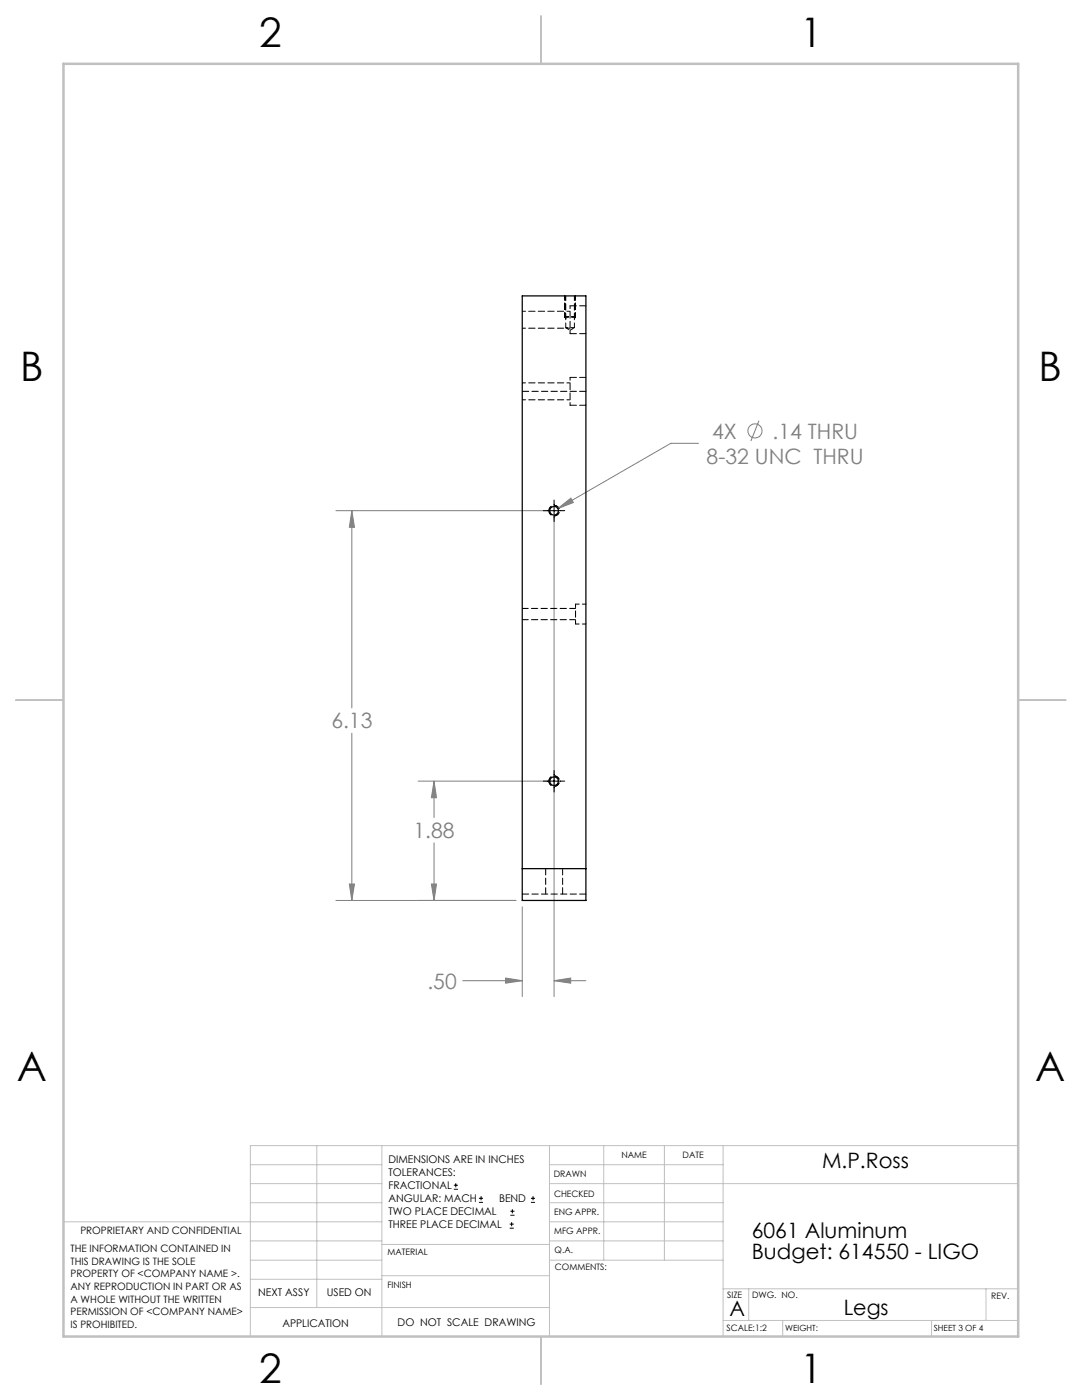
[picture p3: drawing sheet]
<svg xmlns="http://www.w3.org/2000/svg" width="216mm" height="279mm" viewBox="0 0 216 279" stroke-linecap="round" stroke-linejoin="round" font-family="sans-serif">
<g fill="none" stroke="#808080" stroke-width=".2">
<path d="M139.4 88.5h-5.6l-22.5 13M151.4 84l-1.6 4M67 101.9h42.3M70.2 101.9l.5 3.3h-1zM70.2 101.9v39.4M110.6 103.2v95.7M111.3 101.5l2.6-2.1 .5 .9zM70.2 146.3v33.4M83.4 155.9h25.9M86.6 155.9l.5 3.3h-1zM86.6 155.9v7.3M67 179.7h35.9"/>
<path d="M69.7 176.4h1l-.5 3.3zM86.1 176.4h1l-.5 3.3zM86.6 168.2v11.5M92.3 195.7h11.9M100.9 195.2l3.3 .5-3.3 .5zM104.2 181v17.9M110.6 195.7l3.3-.5v1zM110.6 195.7h6.3"/>
<circle cx="150.6" cy="86" r="1.41"/>
</g>
<g fill="none" stroke="#000" stroke-width=".2">
<path d="M110.6 99.8v4.3M108.4 101.9h4.3M108.4 155.9h4.3M110.6 153.8v4.2M90.6 237.3h.8M90.6 236.5h.8M90.9 236.1v.9M95.6 240h.8M95.6 239.1h.8M96 238.7v.8M105.9 240h.9M105.9 239.1h.9"/>
<path d="M106.4 238.7v.8M101.7 245.1h.8M101.7 244.3h.8M101.8 242.5h.9M101.8 241.7h.9M102.1 243.9v.8M102.2 241.3v.8"/>
</g>
<path d="M109.5 101.9a1.04 1.04 0 0 0 1.6 .9 1.04 1.04 0 0 0 .1-1.7 1.04 1.04 0 0 0-1.7 .7v.1M109.5 101.9a1.04 1.04 0 0 1 1.6-.9 1.04 1.04 0 0 1 .1 1.8 1.04 1.04 0 0 1-1.7-.7v-.2M109.5 155.9a1.04 1.04 0 0 0 1.6 .9 1.04 1.04 0 0 0 .1-1.8 1.04 1.04 0 0 0-1.7 .7v.2M109.5 155.9a1.04 1.04 0 0 1 1.6-.9 1.04 1.04 0 0 1 .1 1.7 1.04 1.04 0 0 1-1.7-.7v-.1" fill="none" stroke="#000" stroke-width=".2" stroke-dasharray="1.3 .6" stroke-dashoffset=".2" stroke-linecap="butt"/>
<g fill="none" stroke="#c0c0c0" stroke-width=".2">
<path d="M50 232.4h26.2M50 236.2h26.2M63.2 228.6v32.3M76.2 228.6v38.1M109.6 228.6v38.1M109.6 232.4h34.7M109.6 236.2h93.6M120.5 228.6v22.9M132.6 228.6v22.9M144.3 228.6v38.1M203.2 228.6h-153.2v38.1M12.7 243.8h63.5"/>
<path d="M50 251.5h26.2M50 240h26.2M50 247.7h26.2M50 255.3h26.2M76.2 254.6h33.4M76.2 248.4h33.4M109.6 251.5h34.7M109.6 243.8h34.7M109.6 240h34.7M109.6 247.7h34.7M144.3 257.2h58.9M149.4 257.2v6.3"/>
<path d="M196.7 257.2v6.3M50 260.9h59.6M144.3 263.5h58.9M156.2 263.5v3.2M185.9 263.5v3.2"/>
</g>
<path d="M108 3.2v9.5M3.1 139.7h9.6M203.2 139.7h9.5M108 266.7v9.6" fill="none" stroke="#c0c0c0" stroke-width=".25"/>
<path d="M12.7 12.7h190.5v254h-190.5z" fill="none" stroke="#c0c0c0" stroke-width=".5"/>
<path d="M112.7 59v4.2M114.8 59v4.2" fill="none" stroke="#000" stroke-width=".2" stroke-dasharray="1.3 .6" stroke-dashoffset=".4"/>
<path d="M112.7 63.2l.2 .3M114.8 63.2l-.2 .3" fill="none" stroke="#000" stroke-width=".2" stroke-dasharray="1.3 .6"/>
<path d="M112.7 63.2h2.1" fill="none" stroke="#000" stroke-width=".2" stroke-dasharray="1.3 .6" stroke-dashoffset=".5"/>
<path d="M111.3 101.5l3.1-1.2-.5-.9zM86.1 176.4h1l-.5 3.3zM86.6 155.9l.5 3.3h-1zM69.7 176.4h1l-.5 3.3zM70.2 101.9l.5 3.3h-1zM100.9 195.2l3.3 .5-3.3 .5zM110.6 195.7l3.3-.5v1z" fill="#808080"/>
<g fill="none" stroke="#000" stroke-width=".25">
<path d="M104.2 59.1h12.7v120.6h-12.7zM104.2 173.4h12.7"/>
<circle cx="110.5" cy="101.9" r=".86"/>
<circle cx="110.5" cy="155.9" r=".86"/>
</g>
<path d="M113.8 66.6h3.1M116.9 78.1h-12.7M116.9 75.3h-3.1M116.9 61h-3.1M113.8 80.9h3.1M104.2 178.4h12.7M108.9 173.3v5.1M112.3 178.4v-5.1" fill="none" stroke="#000" stroke-width=".2" stroke-dasharray="1.3 .6"/>
<path d="M104.2 65.5h9.6M104.2 79.8h9.6M113.8 62.1h-9.6M113.8 76.4h-9.6M114.8 120.6v3.9" fill="none" stroke="#000" stroke-width=".2" stroke-dasharray="1.3 .6" stroke-dashoffset=".6"/>
<path d="M112.9 65.4h1.7" fill="none" stroke="#000" stroke-width=".2" stroke-dasharray="1.3 .6" stroke-dashoffset=".9"/>
<path d="M113.8 75.3v5.6M113.8 61v5.6" fill="none" stroke="#000" stroke-width=".2" stroke-dasharray="1.3 .6" stroke-dashoffset=".7"/>
<path d="M112.9 65.4l.9 .5M113.8 65.9l.8-.5M114.8 124.5h2.1M116.9 120.6h-2.1" fill="none" stroke="#000" stroke-width=".2" stroke-dasharray="1.3 .6" stroke-dashoffset=".5"/>
<path d="M104.2 123.7h10.6M114.8 121.4h-10.6" fill="none" stroke="#000" stroke-width=".2" stroke-dasharray="1.3 .6" stroke-dashoffset=".1"/>
<path d="M112.9 59v6.4M114.6 65.4v-6.4" fill="none" stroke="#000" stroke-width=".2" stroke-dasharray="1.3 .6" stroke-dashoffset=".3"/>
<g font-size="8.1">
<text x="51.7" y="9.3">2</text>
<text x="159.7" y="9.3">1</text>
<text x="4" y="76">B</text>
<text x="207.2" y="76">B</text>
<text x="3.3" y="215.7">A</text>
<text x="206.5" y="215.7">A</text>
<text x="51.7" y="276">2</text>
<text x="159.7" y="276">1</text>
</g>
<g font-size="4.2" fill="#808080">
<text x="142.1" y="87.5">4X</text>
<text x="154.2" y="87.5">.14 THRU</text>
<text x="141" y="92.6">8-32 UNC THRU</text>
<text x="66.1" y="145.4">6.13</text>
<text x="82.5" y="167.3">1.88</text>
<text x="85.3" y="197.3">.50</text>
</g>
<g font-size="4.2">
<text x="164" y="233">M.P.Ross</text>
<text x="150" y="247.1">6061 Aluminum</text>
<text x="150" y="251.2">Budget: 614550 - LIGO</text>
<text x="145.6" y="262.7">A</text>
<text x="168.3" y="262.4">Legs</text>
</g>
<g font-size="2.1">
<text x="77.5" y="232.2">DIMENSIONS ARE IN INCHES</text>
<text x="77.5" y="234.7">TOLERANCES:</text>
<text x="77.5" y="237.3">FRACTIONAL</text>
<text x="77.5" y="239.9">ANGULAR: MACH</text>
<text x="99.6" y="239.9">BEND</text>
<text x="77.5" y="242.5">TWO PLACE DECIMAL</text>
<text x="77.5" y="245.1">THREE PLACE DECIMAL</text>
<text x="51.5" y="258.7">NEXT ASSY</text>
<text x="65.2" y="258.6">USED ON</text>
<text x="56.3" y="264.8">APPLICATION</text>
<text x="79.3" y="264.6">DO NOT SCALE DRAWING</text>
</g>
<g font-size="2">
<text x="14.1" y="249.9">THE INFORMATION CONTAINED IN</text>
<text x="16" y="246.3">PROPRIETARY AND CONFIDENTIAL</text>
<text x="14.1" y="252.4">THIS DRAWING IS THE SOLE</text>
<text x="14.1" y="254.9">PROPERTY OF &lt;COMPANY NAME &gt;.</text>
<text x="14.1" y="257.4">ANY REPRODUCTION IN PART OR AS</text>
<text x="14.1" y="260">A WHOLE WITHOUT THE WRITTEN</text>
<text x="14.1" y="262.5">PERMISSION OF &lt;COMPANY NAME&gt;</text>
<text x="14.1" y="265">IS PROHIBITED.</text>
</g>
<g font-size="1.8">
<text x="124" y="231.1">NAME</text>
<text x="136.2" y="231.1">DATE</text>
<text x="110.5" y="234.8">DRAWN</text>
<text x="110.5" y="238.9">CHECKED</text>
<text x="110.6" y="242.5">ENG APPR.</text>
<text x="77.3" y="250.5">MATERIAL</text>
<text x="110.6" y="246.3">MFG APPR.</text>
<text x="110.7" y="250">Q.A.</text>
<text x="77.3" y="257">FINISH</text>
<text x="110.7" y="253.5">COMMENTS:</text>
<text x="145.1" y="259">SIZE</text>
<text x="150.1" y="259.1">DWG. NO.</text>
<text x="197.8" y="259.2">REV.</text>
<text x="145" y="265.7">SCALE:1:2</text>
</g>
<g font-size="1.7">
<text x="156.7" y="265.7">WEIGHT:</text>
<text x="186.3" y="265.7">SHEET 3 OF 4</text>
</g>
</svg>
